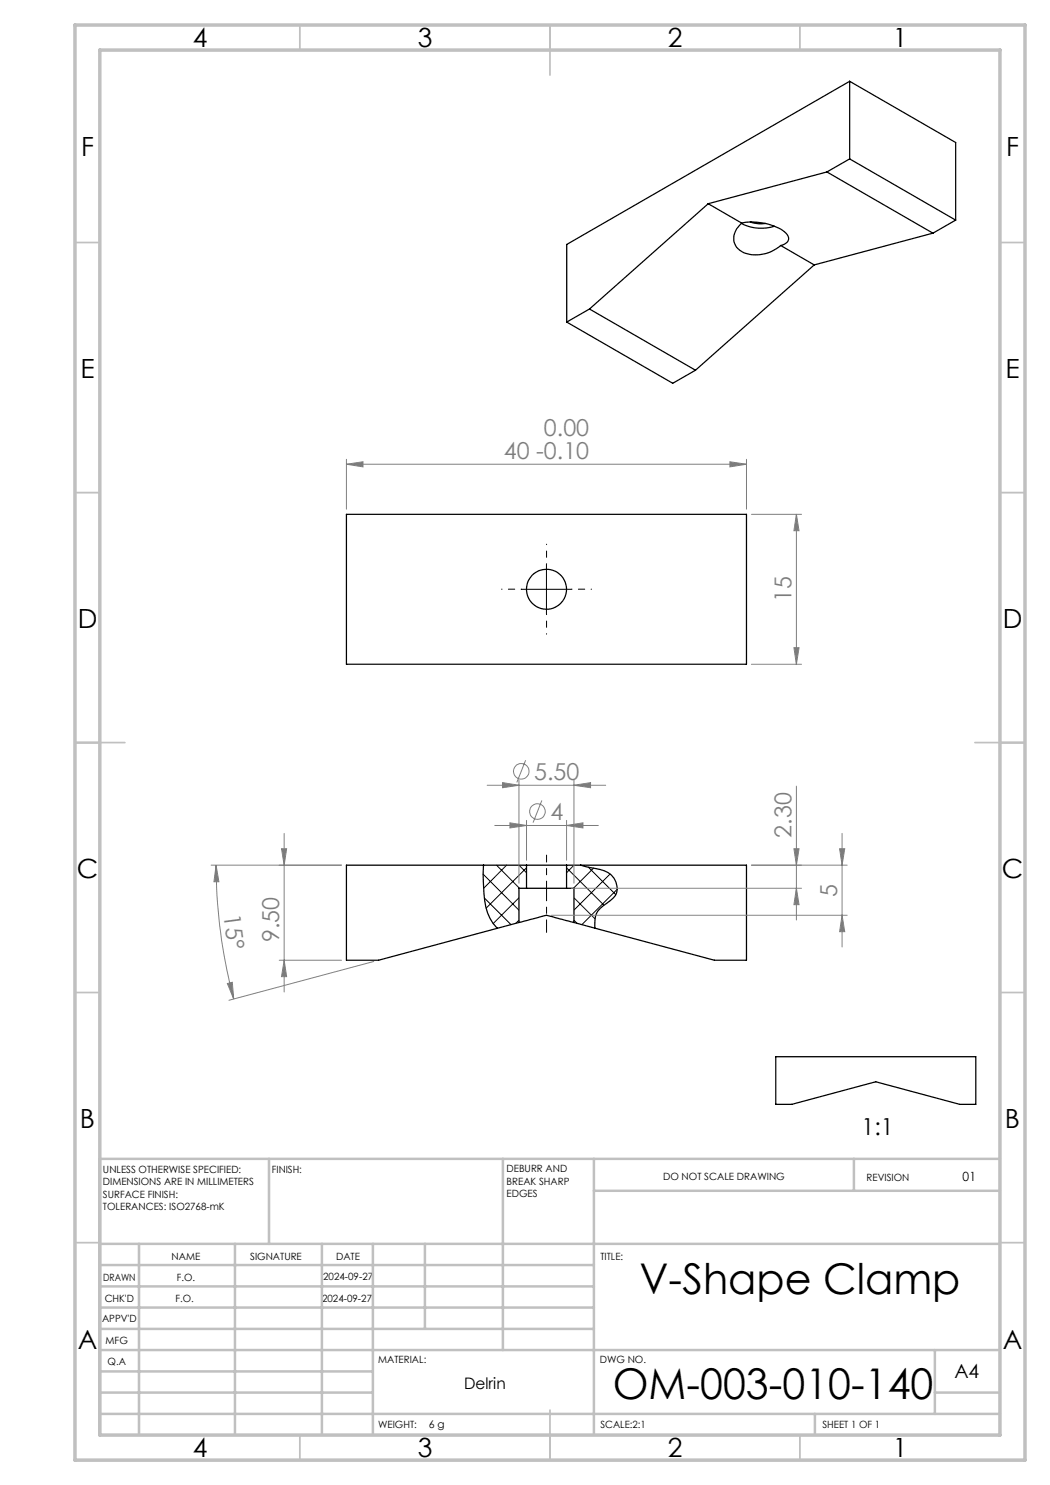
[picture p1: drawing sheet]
<svg xmlns="http://www.w3.org/2000/svg" width="210mm" height="297mm" viewBox="0 0 210 297" stroke-linecap="round" stroke-linejoin="round" font-family="sans-serif">
<g fill="none" stroke="#000" stroke-width=".2">
<path d="M104.3 117.9h10M109.3 112.9v10M96.6 174.8l7.2 7.2M96.8 173l-.1 .2M96.9 179.6l5.3 5.3M99.3 173l4.6 4.7M101.3 173l-4.6 4.7M103.8 173l1.5 1.6M103.8 179.6l-5.2 5.1M105.3 173.6l-8.1 8M113.3 173.6l7.5 7.4M114.8 173l-1.5 1.6"/>
<path d="M114.8 179.6l4.2 4.2M117.7 173.4l5.5 5.5M118.7 173.6l-4 4.1M122 174.8l-7.2 7.2M123.4 177.9l-7 7M103.8 184l-.6 .7M114.8 184l.6 .7"/>
</g>
<g fill="none" stroke="#000" stroke-width=".25">
<path d="M169.9 16.3l-56.6 32.6v15.5M169.9 16.3v15.5M169.9 16.3l21.2 12.2v15.5M165.4 34.4l-23.8 6.3M165.4 34.4l21.2 12.2M169.9 31.8l-4.5 2.6M169.9 31.8l21.2 12.2M141.6 40.7l-23.7 21.1M141.6 40.7l6.7 3.9M148.3 44.7a8.5 8.5 0 0 0 6.6 .6M148.3 44.6a11 11 0 0 1 8.8 2 1.32 1.32 0 0 1 .6 1.4 1.32 1.32 0 0 1-1.2 1l-.4 .1M148.3 44.6a3.7 3.7 0 0 0-1.2 4.5 5 5 0 0 0 5.4 1.7l1.7-.5 1.9-1.2"/>
<path d="M150.1 44.4l1.7 .4 1.3-.1M156.1 49.1l6.7 3.9M162.8 53l-23.7 21M186.6 46.6l-23.8 6.4M191.1 44l-4.5 2.6M113.3 64.4l21.2 12.3 4.6-2.7M117.9 61.8l-4.6 2.6M117.9 61.8l21.2 12.2M69.3 102.9h80v30h-80zM96.7 173v4.5a11.6 11.6 0 0 0 2.7 8.2M105.3 177.7h8M105.3 173h8"/>
<path d="M105.3 173h-36v19h6.4l23.7-6.3M105.3 173v4.7M105.3 177.7h-1.5v6.8M113.3 173h36v19h-6.4l-28.1-7.5M113.3 173v4.7M113.3 177.7h1.5v6.8M116.1 173l2 .5a6.2 6.2 0 0 1 4.7 2.1 3.1 3.1 0 0 1-.7 4.5l-.7 .6a4.1 4.1 0 0 0-2.4 4.2v.7M103.8 184.5l4.4-1.2a2.47 2.47 0 0 1 2.3 0l4.3 1.2M103.8 184.5l-4.4 1.2M155.2 211.3h40v9.6h-3.3l-16.7-4.5-16.8 4.5h-3.2z"/>
<circle cx="109.3" cy="117.9" r="4"/>
</g>
<g fill="none" stroke="#808080" stroke-width=".2">
<path d="M69.3 92.8l3.3-.4v1zM69.3 91.9v9.9M69.3 92.8h80M146 92.4l3.3 .4-3.3 .6zM149.3 91.9v9.9M150.3 102.9h10M159.3 102.9l.5 3.2h-1zM159.3 102.9v30M150.3 132.9h10M158.8 129.5h1l-.5 3.4zM97.4 157.1h23.7M100.5 156.5l3.3 .6-3.3 .4z"/>
<path d="M103.8 156v20.6M105.1 152l-1.7 4.5M114.8 157.1l3.3-.6v1zM114.8 156v20.6M159.3 157.2v26.8M42.2 173h26.1M43.2 173l.6 3.4h-1zM43.2 173a107 107 0 0 0 3.5 26.8M56.3 169.8h1l-.5 3.2zM56.8 166.7v31.7M99 165.1h20.7M102 164.6l3.3 .5-3.3 .5z"/>
<path d="M105.3 164.1v7.9M108.4 160.1l-1.8 4.4M113.3 165.1l3.3-.5v1zM113.3 164.1v7.9M114.3 177.7h46M158.8 169.8h1l-.5 3.2zM159.3 177.7l.5 3.2h-1zM167.9 169.8h1l-.5 3.2zM168.4 166.7v22.7M169.4 173h-19.1M45.5 196.7l1-.2 .2 3.3zM55.8 192h12.5"/>
<path d="M56.8 192l.5 3.3h-1zM74.8 192.3l-29 7.8M110.3 183.1h59.1M168.4 183.1l.5 3.2h-1z"/>
<circle cx="104.2" cy="154.3" r="1.55"/>
<circle cx="107.5" cy="162.3" r="1.55"/>
</g>
<path d="M104.3 117.8h-4M109.3 112.8v-4M114.3 117.8h4M109.3 122.8v4" fill="none" stroke="#000" stroke-width=".2" stroke-dasharray="15.2 1.3 1.3 1.3" stroke-dashoffset="15.1"/>
<path d="M109.3 171v6.6" fill="none" stroke="#000" stroke-width=".2" stroke-dasharray="15.2 1.3 1.3 1.3" stroke-dashoffset="13.8"/>
<path d="M109.3 177.6v8.9" fill="none" stroke="#000" stroke-width=".2" stroke-dasharray="15.2 1.3 1.3 1.3" stroke-dashoffset="12.7"/>
<g fill="none" stroke="#c0c0c0" stroke-width=".35">
<path d="M60 5v5M110 5v10M160 5v5M15 48.5h5M200 48.5h5M15 98.5h5M200 98.5h5M15 148.5h10M195 148.5h10M15 198.5h5M200 198.5h5M15 248.5h5"/>
<path d="M200 248.5h5M60 287v5M110 282v10M160 287v5"/>
</g>
<g fill="none" stroke="#c0c0c0" stroke-width=".5">
<path d="M53.8 231.8v17M100.6 231.8v38.2M118.8 231.8v55.2M118.8 238.2h81.2M170.8 231.8v6.4M200 231.8h-180v55.2M20 248.8h180M20 257.3h98.8M20 253h98.8M27.8 248.8v38.2M47 248.8v38.2M64.4 248.8v38.2"/>
<path d="M74.6 248.8v38.2M85 248.8v17M20 265.8h98.8M20 261.5h98.8M20 278.5h54.6M20 274.3h54.6M20 270h180M187 278.5h13M187 270v12.8M20 282.8h180M163 282.8v4.2"/>
</g>
<path d="M15 5h190v287h-190zM20 10h180v277h-180z" fill="none" stroke="#c0c0c0" stroke-width=".7"/>
<g fill="#808080">
<path d="M146 92.4l3.3 .4-3.3 .6zM69.3 92.8l3.3-.4v1z"/>
<path d="M102 164.6l3.3 .5-3.3 .5zM113.3 165.1l3.3-.5v1z"/>
<path d="M100.5 156.5l3.3 .6-3.3 .4zM114.8 157.1l3.3-.6v1z"/>
<path d="M158.8 129.5h1l-.5 3.4zM159.3 102.9l.5 3.2h-1z"/>
<path d="M159.3 177.7l.5 3.2h-1zM158.8 169.8h1l-.5 3.2z"/>
<path d="M56.3 169.8h1l-.5 3.2zM56.8 192l.5 3.3h-1zM167.9 169.8h1l-.5 3.2zM168.4 183.1l.5 3.2h-1z"/>
<path d="M43.2 173l.6 3.4h-1zM45.5 196.7l1-.2 .2 3.3z"/>
</g>
<g font-size="8.5">
<text x="127.9" y="258.8">V-Shape Clamp</text>
<text x="122.6" y="279.7">OM-003-010-140</text>
</g>
<g font-size="5.3">
<text x="38.5" y="9.5">4</text>
<text x="83.5" y="9.5">3</text>
<text x="133.6" y="9.5">2</text>
<text x="178.6" y="9.5">1</text>
<text x="16.2" y="31.3">F</text>
<text x="201.2" y="31.3">F</text>
<text x="16.1" y="75.5">E</text>
<text x="201.1" y="75.5">E</text>
<text x="15.5" y="125.5">D</text>
<text x="200.5" y="125.5">D</text>
<text x="15.4" y="175.5">C</text>
<text x="200.4" y="175.5">C</text>
<text x="16" y="225.5">B</text>
<text x="201" y="225.5">B</text>
<text x="15.5" y="269.8">A</text>
<text x="200.5" y="269.8">A</text>
<text x="38.5" y="291.5">4</text>
<text x="83.5" y="291.5">3</text>
<text x="133.6" y="291.5">2</text>
<text x="178.6" y="291.5">1</text>
</g>
<g font-size="4.7" fill="#808080">
<text x="108.8" y="87.3">0.00</text>
<text x="100.8" y="91.8">40 -0.10</text>
<text x="158.3" y="120.4" transform="rotate(-90 158.3 120.4)">15</text>
<text x="106.8" y="156">5.50</text>
<text x="110.1" y="164">4</text>
<text x="158.3" y="167.5" transform="rotate(-90 158.3 167.5)">2.30</text>
<text x="167.4" y="179.3" transform="rotate(-90 167.4 179.3)">5</text>
<text x="44.7" y="183" transform="rotate(82 44.7 183)">15°</text>
<text x="55.8" y="188.5" transform="rotate(-90 55.8 188.5)">9.50</text>
</g>
<text font-size="4.7" x="172.3" y="227">1:1</text>
<text font-size="3.9" x="190.9" y="275.5">A4</text>
<text font-size="3.2" x="92.8" y="277.9">Delrin</text>
<text font-size="2.5" x="192.5" y="236.1">01</text>
<text font-size="2.1" x="85.8" y="285.6">6 g</text>
<g font-size="2">
<text x="20.6" y="234.6">UNLESS OTHERWISE SPECIFIED:</text>
<text x="20.6" y="237.1">DIMENSIONS ARE IN MILLIMETERS</text>
<text x="20.6" y="239.6">SURFACE FINISH:</text>
<text x="54.4" y="234.6">FINISH:</text>
<text x="101.3" y="234.5">DEBURR AND</text>
<text x="101.3" y="237">BREAK SHARP</text>
<text x="101.3" y="239.5">EDGES</text>
<text x="132.6" y="236">DO NOT SCALE DRAWING</text>
<text x="173.3" y="236.2">REVISION</text>
<text x="20.6" y="242.1">TOLERANCES: ISO2768-mK</text>
<text x="34.3" y="252">NAME</text>
<text x="50" y="251.9">SIGNATURE</text>
<text x="67.2" y="251.9">DATE</text>
<text x="120.1" y="251.9">TITLE:</text>
<text x="20.6" y="256.1">DRAWN</text>
<text x="35.3" y="256.1">F.O.</text>
<text x="64.6" y="255.9">2024-09-27</text>
<text x="20.9" y="260.3">CHK'D</text>
<text x="35.1" y="260.3">F.O.</text>
<text x="64.4" y="260.3">2024-09-27</text>
<text x="20.4" y="264.4">APPV'D</text>
<text x="21.1" y="268.8">MFG</text>
<text x="21.5" y="273">Q.A</text>
<text x="75.6" y="272.5">MATERIAL:</text>
<text x="120" y="272.5">DWG NO.</text>
<text x="75.6" y="285.5">WEIGHT:</text>
<text x="120.1" y="285.6">SCALE:2:1</text>
<text x="164.5" y="285.6">SHEET 1 OF 1</text>
</g>
</svg>
